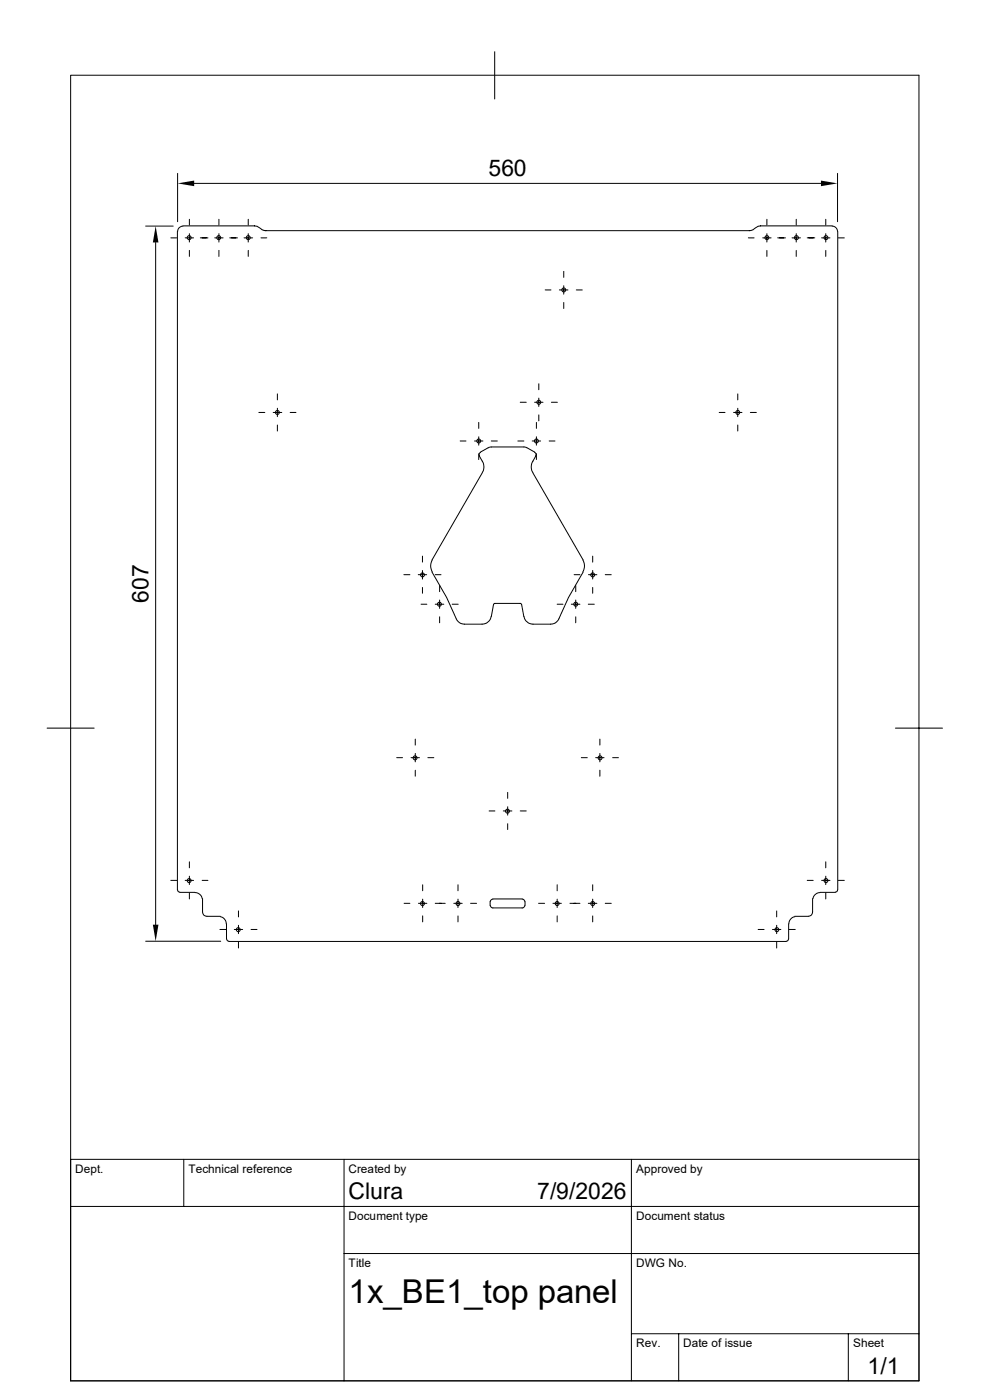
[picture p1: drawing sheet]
<svg xmlns="http://www.w3.org/2000/svg" width="210mm" height="297mm" viewBox="0 0 210 297" stroke-linecap="round" stroke-linejoin="round" font-family="sans-serif">
<g fill="none" stroke="#000" stroke-width=".21">
<path d="M15 16h179.9v276.9h-179.9zM104.9 11v10M37.7 36.8v10.2M41.2 38.9h133M177.7 36.8v10.2M30.9 48h5.8M33 51.4v144.8M36.2 50.5h1.3M39.3 50.5h1.8M40.2 46.5v1.3M40.2 49.6v1.8M40.2 53.1v1.3"/>
<path d="M42.5 50.5h1.6M45.6 50.5h1.7M46.4 46.5v1.3M46.4 49.6v1.8M46.4 53.1v1.3M48.7 50.5h1.7M51.8 50.5h1.8M52.7 46.5v1.3M52.7 49.6v1.8M52.7 53.1v1.3M55.4 50.5h1.2M119.6 57.6v1.2"/>
<path d="M158.7 50.5h1.3M161.8 50.5h1.8M162.7 46.5v1.3M162.7 49.6v1.8M162.7 53.1v1.3M165 50.5h1.6M168 50.5h1.8M168.9 46.5v1.3M168.9 49.6v1.8M168.9 53.1v1.3M171.2 50.5h1.6M174.3 50.5h1.8"/>
<path d="M175.2 46.5v1.3M175.2 49.6v1.8M175.2 53.1v1.3M177.7 49.1l-.4-.8-.8-.4h-15.2l-.5 .1-1.1 .8-.6 .1h-102.9l-.6-.1-1.1-.8-.4-.1h-15.3l-.5 .2a1.07 1.07 0 0 0-.6 1l-.1 139.7 .2 .3 .3 .2M177.7 49.1v139.7M177.8 50.5h1.3M115.7 61.5h1.2M118.7 61.5h1.8M119.6 60.6v1.8M119.6 64.2v1.2M122.3 61.5h1.2M54.9 87.5h1.3"/>
<path d="M58 87.5h1.8M58.8 83.6v1.2M58.8 86.6v1.8M58.8 90.2v1.2M61.6 87.5h1.2M97.6 93.6h1.2M100.7 93.6h1.7M101.6 89.6v1.3M101.6 92.7v1.7M101.6 96.3v1.2M101.7 96.7a3 3 0 0 1 .6 3.5M101.9 96l-.3 .3 .1 .4"/>
<path d="M103.5 95l-1.6 .9M103.6 95l.5-.2h7.2l.5 .2M104.2 93.6h1.3M109.9 93.6h1.2M110.4 85.3h1.2M111.8 95l1.7 .9M112.9 93.6h1.8M113.4 85.3h1.8M113.4 96l.3 .3-.1 .4M113.7 96.7a3 3 0 0 0-.7 3.5M113.8 89.6v1.3M113.8 92.7v1.7"/>
<path d="M113.8 96.3v1.2M114.3 81.4v1.3M114.3 84.5v1.7M114.3 88v1.3M116.5 93.6h1.2M117 85.3h1.2M152.6 87.5h1.2M155.6 87.5h1.8M156.5 83.6v1.2M156.5 86.6v1.8M156.5 90.2v1.2M159.2 87.5h1.2"/>
<path d="M89.6 118v1.3M91.7 118.8l-.2 .4a2.5 2.5 0 0 0 .2 2.1M102.3 100.3l-10.6 18.5M113 100.3l10.8 18.9a2.5 2.5 0 0 1-.1 2.1M125.7 118v1.3M85.7 121.9h1.3M88.7 121.9h1.8M89.3 128.2h1.3M89.6 121v1.9M89.6 124.6v1.3M91.7 121.4l3 5.3 2.1 4.6 .4 .6 .6 .4 .8 .1h3.7a2 2 0 0 0 1.9-1.6M92.3 128.2h1.8"/>
<path d="M92.3 121.9h1.3M93.3 124.2v1.3M93.3 127.3v1.8M93.3 130.9v1.2M95.9 128.2h1.3M104.2 130.8l.5-2.5 .2-.3h5.5l.3 .3 .4 2.5M118.2 128.2h1.2M121.2 128.2h1.8M121.8 121.9h1.2M122.1 124.2v1.3M122.1 127.3v1.8M122.1 130.9v1.2"/>
<path d="M123.7 121.4l-3.1 5.3-2 4.5-.4 .7-.7 .4-.7 .1h-3.7a2 2 0 0 1-1.9-1.6M124.8 128.2h1.3M124.8 121.9h1.8M125.7 121v1.9M125.7 124.6v1.3M128.4 121.9h1.3M10 154.5h10M88.1 156.8v1.3M88.1 159.9v1.7M127.3 156.8v1.3M127.3 159.9v1.7M189.9 154.5h10"/>
<path d="M84.2 160.7h1.2M87.2 160.7h1.8M88.1 163.4v1.3M90.8 160.7h1.2M103.8 172h1.2M106.8 172h1.8M107.7 168.1v1.3M107.7 171.2v1.7M107.7 174.8v1.2M110.4 172h1.2M123.3 160.7h1.3M126.4 160.7h1.7"/>
<path d="M127.3 163.4v1.3M130 160.7h1.2M30.9 199.7h15.9M36.2 186.8h1.3M38.1 189.3l3.3 .1a1.55 1.55 0 0 1 1.5 1.2M39.3 186.8h1.8M40.2 182.8v1.3M40.2 185.9v1.8M40.2 189.4v1.3M42.9 186.8h1.2M43 190.6v2.9l.2 .6 .7 .3h2.8M46.7 197.2h1.2"/>
<path d="M46.7 194.5a1.55 1.55 0 0 1 1.3 1.5M48 196v3.2M48.1 199.2l.1 .4 .4 .1M48.6 199.7h118.2M49.7 197.2h1.8M50.6 193.3v1.2M50.6 196.3v1.8M50.6 199.9v1.2M53.3 197.2h1.2M85.7 191.6h1.3M88.8 191.6h1.8M89.7 187.7v1.3"/>
<path d="M89.7 190.8v1.7M89.7 194.3v1.3M92.3 191.6h2.1M96.3 191.6h1.7M97.2 187.7v1.3M97.2 190.8v1.7M97.2 194.3v1.3M99.8 191.6h1.3M104 191.3v.8M104 192.1l.4 .5h6.5l.4-.5M104.6 190.8l-.4 .1-.2 .4M104.6 190.7h6.2"/>
<path d="M110.8 190.8l.4 .1 .1 .4M111.4 191.3v.8M114.3 191.6h1.2M117.3 191.6h1.8M118.2 187.7v1.3M118.2 190.8v1.7M118.2 194.3v1.3M120.9 191.6h2.1M124.8 191.6h1.8M125.7 187.7v1.3M125.7 190.8v1.7M125.7 194.3v1.3"/>
<path d="M128.4 191.6h1.3M160.8 197.2h1.3M163.9 197.2h1.8M164.8 196.3v1.8M164.8 193.3v1.2M164.8 199.9v1.2M167.3 199.2l-.2 .4-.3 .1M167.4 197.2h1.3M168.6 194.5a1.55 1.55 0 0 0-1.3 1.5v3.2M171.2 186.8h1.3M172.4 190.6v2.9l-.3 .6-.7 .3h-2.8M174.3 186.8h1.8"/>
<path d="M175.2 182.8v1.3M175.2 185.9v1.8M175.2 189.4v1.3M177.2 189.3l-3.2 .1a1.55 1.55 0 0 0-1.5 1.2M177.7 188.8l-.2 .3-.3 .2M177.8 186.8h1.3M15 255.9h179.9M39 246v9.9M73 246v46.9M133.9 246v46.9M194.9 246h-179.9v46.9M73 265.9h121.9"/>
<path d="M133.9 283h61M144 283v9.9M180 283v9.9"/>
<circle cx="40.1" cy="50.4" r=".43"/>
<circle cx="46.4" cy="50.4" r=".43"/>
<circle cx="52.7" cy="50.4" r=".43"/>
<circle cx="162.7" cy="50.4" r=".43"/>
<circle cx="168.9" cy="50.4" r=".43"/>
<circle cx="175.2" cy="50.4" r=".43"/>
<circle cx="119.6" cy="61.5" r=".43"/>
<circle cx="58.8" cy="87.5" r=".43"/>
<circle cx="101.6" cy="93.6" r=".43"/>
<circle cx="113.8" cy="93.6" r=".43"/>
<circle cx="114.3" cy="85.3" r=".43"/>
<circle cx="156.5" cy="87.5" r=".43"/>
<circle cx="89.6" cy="122" r=".43"/>
<circle cx="93.2" cy="128.2" r=".43"/>
<circle cx="122.1" cy="128.2" r=".43"/>
<circle cx="125.7" cy="122" r=".43"/>
<circle cx="88.1" cy="160.8" r=".43"/>
<circle cx="107.7" cy="172.1" r=".43"/>
<circle cx="127.3" cy="160.8" r=".43"/>
<circle cx="40.1" cy="186.8" r=".43"/>
<circle cx="50.5" cy="197.2" r=".43"/>
<circle cx="89.6" cy="191.7" r=".43"/>
<circle cx="97.2" cy="191.7" r=".43"/>
<circle cx="118.2" cy="191.7" r=".43"/>
<circle cx="125.7" cy="191.7" r=".43"/>
<circle cx="164.8" cy="197.2" r=".43"/>
<circle cx="175.2" cy="186.8" r=".43"/>
</g>
<path d="M37.7 38.9l3.5-.6v1.2zM174.2 38.3l3.5 .6-3.5 .6zM33 48l.6 3.4h-1.2zM32.4 196.2h1.2l-.6 3.5z" fill="#000"/>
<text font-size="7" x="74" y="276.4">1x_BE1_top panel</text>
<g font-size="4.9">
<text x="103.6" y="37.4">560</text>
<text x="31.5" y="127.9" transform="rotate(-90 31.5 127.9)">607</text>
<text x="73.9" y="254.5">Clura</text>
<text x="113.9" y="254.5">7/9/2026</text>
<text x="184.1" y="291.6">1/1</text>
</g>
<g font-size="2.5">
<text x="16" y="248.8">Dept.</text>
<text x="40" y="248.8">Technical reference</text>
<text x="74" y="248.8">Created by</text>
<text x="134.9" y="248.8">Approved by</text>
<text x="74" y="258.7">Document type</text>
<text x="135" y="258.7">Document status</text>
<text x="74" y="268.7">Title</text>
<text x="135" y="268.7">DWG No.</text>
<text x="135" y="285.8">Rev.</text>
<text x="145" y="285.8">Date of issue</text>
<text x="181" y="285.8">Sheet</text>
</g>
</svg>
